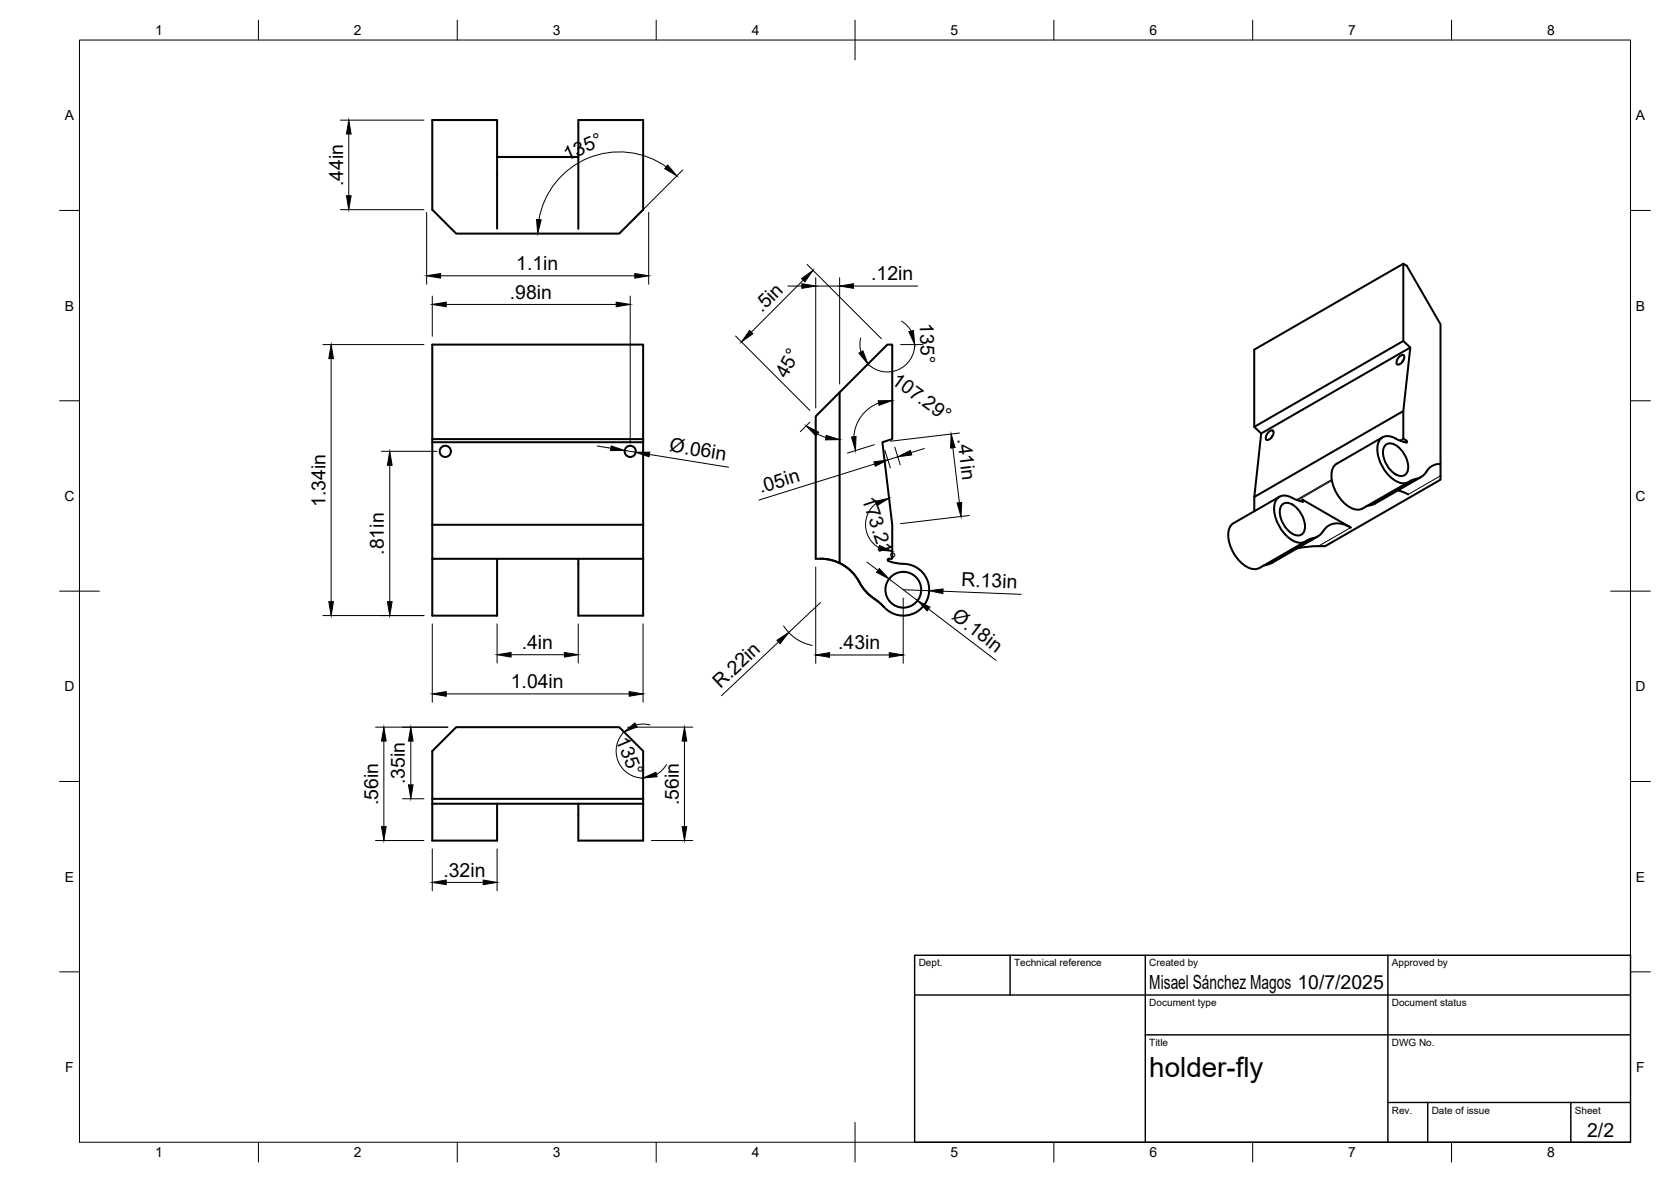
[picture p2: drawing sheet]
<svg xmlns="http://www.w3.org/2000/svg" width="420mm" height="297mm" viewBox="0 0 420 297" stroke-linecap="round" stroke-linejoin="round" font-family="sans-serif">
<!-- layer: Visible -->
<g fill="none" stroke="#000" stroke-width=".51">
<path d="M125 39.5h20.4M125 39.4h20.4M125 57.5v-27.3h-16.3v22.5l6 6h41l6-6v-22.5h-16.3v27.3M352.8 66.3l-37.4 21.6v19.4l1.7 1.6-1.7 16v3.6M211.1 98.6l-6 6v35.8a11.1 11.1 0 0 1 11 5.9M351.8 89.7a.8 .8 0 0 1 1.3-.2 1.89 1.89 0 0 1-1.8 2.1 1.52 1.52 0 0 1 .5-1.9zM352.8 85.7l-37.4 21.6M352.9 90.4l-.3 .6M354.6 87.3l-37.5 21.6M108.7 111.1h53M108.7 110.3h53M319 108.6a.8 .8 0 0 1 1.2-.2 1.89 1.89 0 0 1-1.8 2.1 1.52 1.52 0 0 1 .6-1.9z"/>
<path d="M320.1 109.3l-.4 .6M336.1 116.5a4 4 0 0 0-1.1 4.7 9.2 9.2 0 0 0 5.8 6.8h1.3l.5-.2M347.6 109.9l-11.5 6.6M348.3 111.9a2.31 2.31 0 0 1 3.2 .4 6.4 6.4 0 0 1 2.3 6.3 1.88 1.88 0 0 1-2.9 .6 6.4 6.4 0 0 1-2.9-6.8zM352.8 103.3l1.8-16-1.8-1.6v-19.4l.9 .5 8.5 14.7v39.1l-29 16.7h-1.7M357.3 119.9l-11.5 6.6-2.3 .7M362.2 116.6a4.1 4.1 0 0 0-3.8 2.4 6.1 6.1 0 0 1-3.5 1.7l-.6 .3M108.7 131.9h53v8.5M161.7 131.9v-45.3h-53v53.8h53M310.2 131.5a4 4 0 0 0-1.2 4.7 9.2 9.2 0 0 0 5.8 6.8h1.3l.6-.3M321.7 124.8l-11.5 6.7M322.3 126.9a2.31 2.31 0 0 1 3.3 .3 6.4 6.4 0 0 1 2.3 6.4 1.88 1.88 0 0 1-2.9 .5 6.4 6.4 0 0 1-3-6.8z"/>
<path d="M327.5 125.6l12.2 7a4.8 4.8 0 0 0-6.9 .8M327.5 125.6l.2 .4a8.7 8.7 0 0 1-3.6-1.2 2.63 2.63 0 0 0-3.7 2.6 9.8 9.8 0 0 0 5.4 8.8 2.71 2.71 0 0 0 2.6-.2M328.2 136.1l-11.5 6.7M331.3 134.8l-11.5 6.6-1.3 .5M331.5 137.3l-2.3 .1-3 .4M332.7 133.4a4.5 4.5 0 0 1-3.4 2.1l-.9 .5M351.5 123.3l1.3 .3 1.3 .6M354.1 121.2l-11.5 6.6M354.3 121a3.5 3.5 0 0 1-4.1-.6 9.7 9.7 0 0 1-3.8-8.7 2.7 2.7 0 0 1 4.5-1.5l1.4 .6 1.5 .4-.1-.4-.8-.7-.1-6.8-37.4 21.6M108.7 140.4v14.3h16.3v-14.3M145.4 140.4v14.3h16.3v-14.3M206.3 140.4a11 11 0 0 1 9.8 5.9"/>
<path d="M216.1 146.3a12.2 12.2 0 0 0 4.7 4.9l1.4 1.3M223.5 140.4h.7l.1-.2v-8.3l-2.4-20.8 2.4-.8v-23.7h-1.2l-12 12v42.9M223.5 140.4l-.3 .4a9.4 9.4 0 0 0 4.9 1 6.5 6.5 0 0 1 4.7 9.5 6.5 6.5 0 0 1-10.6 1.2l-.7-.7a17.1 17.1 0 0 1-5.1-4.9l-.3-.6M318.5 141.9l-.8 .2M108.7 200.8h53v-12l-6-6.1h-41l-6 6.1v13.2M108.7 202v9.3h16.3v-9.3M108.7 202h53M161.7 200.8v10.5h-16.3v-9.3"/>
<circle cx="112" cy="113.4" r="1.41"/>
<circle cx="158.5" cy="113.4" r="1.41"/>
<circle cx="227.1" cy="148.2" r="4.5"/>
</g>
<!-- layer: Visible Narrow -->
<path d="M352.8 110.1l-.9 .6M353 110.3l-.8 .5M353.6 110.7l-.7 .4M362.2 119.6l-8.1 4.7M327.5 125.6l-.6 .3M330.1 135.3l-11.6 6.6M334.8 120.5l-8.9 5.1M334.9 120.8l-8.7 5M339.6 132.6l-8.1 4.7M356 120.4l-11.6 6.6" fill="none" stroke="#000" stroke-width=".25"/>
<!-- layer: BORDER -->
<g fill="none" stroke="#000" stroke-width=".25">
<path d="M20 10.1h390v276.9h-390zM65 5.1v5M115 5.1v5M165 5.1v5M215 5.1v10M265 5.1v5M315 5.1v5M365 5.1v5M15 52.9h5M410 52.9h5M15 100.7h5M410 100.7h5"/>
<path d="M15 148.6h10M405 148.6h10M15 196.4h5M410 196.4h5M15 244.2h5M410 244.2h5M65 287v5M115 287v5M165 287v5M215 282.1v9.9M265 287v5M315 287v5"/>
<path d="M365 287v5"/>
</g>
<!-- layer: TITLEBLOCK -->
<path d="M230 240.1h180v46.9h-180zM230 250h180M254 240.1v9.9M288 240.1v46.9M349 240.1v46.9M288 260.1h122M349 277.1h61M359 277.1v9.9M395 277.1v9.9" fill="none" stroke="#000" stroke-width=".36"/>
<!-- layer: FD_Dimensions -->
<g fill="none" stroke="#000" stroke-width=".25">
<path d="M85.6 30.2h21M87.7 33.7v15.5M85.6 52.7h21M107.3 53.4v18M163.1 53.4v18M167.5 41.9a20.5 20.5 0 0 0-32 13.3M171.7 42.7l-13.3 13.3M108.7 74.4v10.1M110.8 69.3h48.8M112.2 76.5h42.7M158.5 74.4v36.9M198.1 71.9h3.5"/>
<path d="M202 70.4l-13.1 13.1M202.9 66.4l18.7 18.7M205.1 69.8v32.7M205.1 71.9h6M211.1 69.8v26.7M214.6 71.9h16.1M81.2 86.6h25.4M83.3 90.1v61.1M185 84.4l18.6 18.7M216.4 84.9l-.2 1.8 .3 1.7M226.4 86.6h5.7M226.7 80.7l1.4 1.1 1 1.4"/>
<path d="M230 86.6a6.9 6.9 0 0 1-4.3 6.4 6.9 6.9 0 0 1-7.5-1.5M95.9 113.4h14M98 116.9v34.3M150.2 112.1l3.4 .5M157.1 113.2l2.7 .5M163.3 114.2l19.9 3.2M203.6 106.1l-2.4 2.4M205.5 109.1l2.2 .8M219.9 111.7l-6.8 2.2M219.9 116.6l-29.1 9.1M220.9 101.3a9.7 9.7 0 0 0-6.2 8.4M222.5 113.1l1.4 4.5"/>
<path d="M225 112.4l1.4 4.4M225.7 114.8l-2.5 .8M232.4 112.7l-3.3 1.1M239.6 112.6l1.6 13.7M241.3 108.8l-17.4 2.1M220.3 126.5a6.7 6.7 0 0 0 .7 11.1M243.7 129.5l-17.3 2.1M81.2 154.7h25.4M108.7 156.8v19.7M125 156.8v9.8M145.4 156.8v9.8M161.7 156.8v19.7"/>
<path d="M197 157.3a11 11 0 0 0 7.2 4.9M205.1 142.5v24.2M206.3 151.4l-8 7.5M218 141.2l2.7 2.1M223.5 145.5l7.2 5.4M227.1 148.2l6.5 .2M227.1 150.3v16.4M233.5 153l17 13M237.1 148.6l19.7 .8M112.2 174.4h46M128.5 164.5h13.4M195.7 161.3l-14.3 13.5"/>
<path d="M208.6 164.6h15M94.4 182.7h18.2M96.5 186.2v21.5M103.3 186.2v11M156.9 183.9a6.8 6.8 0 0 0-1.5 7.4 6.8 6.8 0 0 0 6.3 4.2M157.8 182.7h16.4M163.4 182.2l-1.7-.2-1.8 .2M167.6 192.2l-1.1 1.4-1.4 1M172.1 186.2v21.5M94.4 211.2h12.2M101.2 200.7h5.4M108.7 213.3v10.5"/>
<path d="M125 213.3v10.5M163.8 211.2h10.4M112.2 221.7h9.3"/>
</g>
<g fill="#000" stroke="#000" stroke-width=".25">
<path d="M87.7 30.2l.6 3.5h-1.2zM87.1 49.2h1.2l-.6 3.5zM134.9 55.1l1.2 .2-.9 3.4zM167.9 41.5l2.3 2.7-3.1-1.8zM107.3 69.3l3.5-.6v1.2zM108.7 76.5l3.5-.6v1.2zM154.9 75.9l3.6 .6-3.6 .6zM159.6 68.7l3.5 .6-3.5 .6zM201.5 70l2.9-2.1-2 2.9zM201.6 71.3l3.5 .6-3.5 .6zM211.1 71.9l3.5-.6v1.2zM83.3 86.6l.5 3.5h-1.1z"/>
<path d="M188.5 83l.8 .9-2.9 2zM216 88.8l1-.6 1.2 3.3zM228.5 83.4l1.2-.3 .3 3.5zM98 113.4l.6 3.5h-1.2zM153.7 112.1l3.4 1.1h-3.6zM159.8 113.7l3.6-.1-.2 1.2zM202.7 107l3.2 1.6-.7 .9zM207.7 109.4l3.4 1.1h-3.5zM214.1 109.8l1.1-.1-.1 3.5zM219.7 116.1l3.5-.5-3.1 1.6zM220.8 100.7h3.5l-3.3 1.2zM225.7 114.8l3.2-1.6 .4 1.1z"/>
<path d="M239.2 109.1l1 3.4-1.2 .1zM220.1 126l3.4-.8-3 1.9zM221.1 137.1l3.2 1.4-3.5-.3zM240.6 126.4l1.2-.2-.2 3.6zM82.7 151.2h1.1l-.5 3.5zM97.4 151.2h1.2l-.6 3.5zM221.1 142.9l2.4 2.6-3.1-1.7zM230.7 150.9l3.1 1.7-.7 .9zM233.6 148.4l3.5-.4v1.2zM108.7 174.4l3.5-.6v1.2zM125 164.5l3.5-.5v1.1zM141.9 164l3.5 .5-3.5 .6z"/>
<path d="M158.2 173.8l3.5 .6-3.5 .6zM195.3 160.9l3-2-2.1 2.9zM205.1 164.6l3.5-.6v1.2zM223.6 164l3.5 .6-3.5 .6zM96.5 182.7l.6 3.5h-1.2zM102.7 197.2h1.2l-.6 3.5zM103.3 182.7l.6 3.5h-1.2zM156.9 183.9l2.7-2.2 .6 1zM161.7 195.5l3.2-1.4 .3 1.1zM172.1 182.7l.6 3.5h-1.2zM95.9 207.7h1.2l-.6 3.5zM171.5 207.7h1.2l-.6 3.5z"/>
<path d="M108.7 221.7l3.5-.5v1.1zM121.5 221.2l3.5 .5-3.5 .6z"/>
</g>
<text font-size="7" x="289" y="270.6">holder-fly</text>
<g font-size="4.9">
<text x="142.5" y="40.4" transform="rotate(-23 142.5 40.4)">135°</text>
<text x="86.3" y="46.8" transform="rotate(-90 86.3 46.8)">.44in</text>
<text x="129.8" y="67.9">1.1in</text>
<text x="219.1" y="70.5">.12in</text>
<text x="128.2" y="75.1">.98in</text>
<text x="191.6" y="78.7" transform="rotate(-45 191.6 78.7)">.5in</text>
<text x="231.3" y="81.2" transform="rotate(88 231.3 81.2)">135°</text>
<text x="197.7" y="95.3" transform="rotate(-61 197.7 95.3)">45°</text>
<text x="223.9" y="96.3" transform="rotate(36 223.9 96.3)">107.29°</text>
<text x="168.2" y="113.4" transform="rotate(9 168.2 113.4)">Ø.06in</text>
<text x="240.7" y="110.4" transform="rotate(83 240.7 110.4)">.41in</text>
<text x="191.3" y="124" transform="rotate(-17 191.3 124)">.05in</text>
<text x="216.7" y="125.4" transform="rotate(72 216.7 125.4)">173.21°</text>
<text x="81.8" y="127.4" transform="rotate(-90 81.8 127.4)">1.34in</text>
<text x="96.5" y="139.4" transform="rotate(-90 96.5 139.4)">.81in</text>
<text x="241.7" y="147.3" transform="rotate(2 241.7 147.3)">R.13in</text>
<text x="239.1" y="155.4" transform="rotate(37 239.1 155.4)">Ø.18in</text>
<text x="131.2" y="163.1">.4in</text>
<text x="210.8" y="163.1">.43in</text>
<text x="128.4" y="172.9">1.04in</text>
<text x="181.2" y="173.1" transform="rotate(-43 181.2 173.1)">R.22in</text>
<text x="154.8" y="186" transform="rotate(67 154.8 186)">135°</text>
<text x="101.8" y="197.1" transform="rotate(-90 101.8 197.1)">.35in</text>
<text x="95.1" y="202.3" transform="rotate(-90 95.1 202.3)">.56in</text>
<text x="170.6" y="202.3" transform="rotate(-90 170.6 202.3)">.56in</text>
<text x="111.5" y="220.3">.32in</text>
<text x="289" y="248.5">Misael Sánchez Magos 10/7/2025</text>
<text x="399.1" y="285.7">2/2</text>
</g>
<g font-size="3.5">
<text x="39" y="8.8">1</text>
<text x="89" y="8.8">2</text>
<text x="139" y="8.8">3</text>
<text x="189" y="8.8">4</text>
<text x="239" y="8.8">5</text>
<text x="289" y="8.8">6</text>
<text x="339" y="8.8">7</text>
<text x="389" y="8.8">8</text>
<text x="16.3" y="30.2">A</text>
<text x="411.3" y="30.2">A</text>
<text x="16.3" y="78">B</text>
<text x="411.3" y="78">B</text>
<text x="16.2" y="125.9">C</text>
<text x="411.2" y="125.9">C</text>
<text x="16.2" y="173.7">D</text>
<text x="411.2" y="173.7">D</text>
<text x="16.3" y="221.6">E</text>
<text x="411.3" y="221.6">E</text>
<text x="16.4" y="269.4">F</text>
<text x="411.4" y="269.4">F</text>
<text x="39" y="290.8">1</text>
<text x="89" y="290.8">2</text>
<text x="139" y="290.8">3</text>
<text x="189" y="290.8">4</text>
<text x="239" y="290.8">5</text>
<text x="289" y="290.8">6</text>
<text x="339" y="290.8">7</text>
<text x="389" y="290.8">8</text>
</g>
<g font-size="2.5">
<text x="231" y="242.9">Dept.</text>
<text x="255" y="242.9">Technical reference</text>
<text x="289" y="242.9">Created by</text>
<text x="350" y="242.9">Approved by</text>
<text x="289" y="252.8">Document type</text>
<text x="350" y="252.8">Document status</text>
<text x="289" y="262.9">Title</text>
<text x="350" y="262.9">DWG No.</text>
<text x="350" y="279.9">Rev.</text>
<text x="360" y="279.9">Date of issue</text>
<text x="396" y="279.9">Sheet</text>
</g>
</svg>
